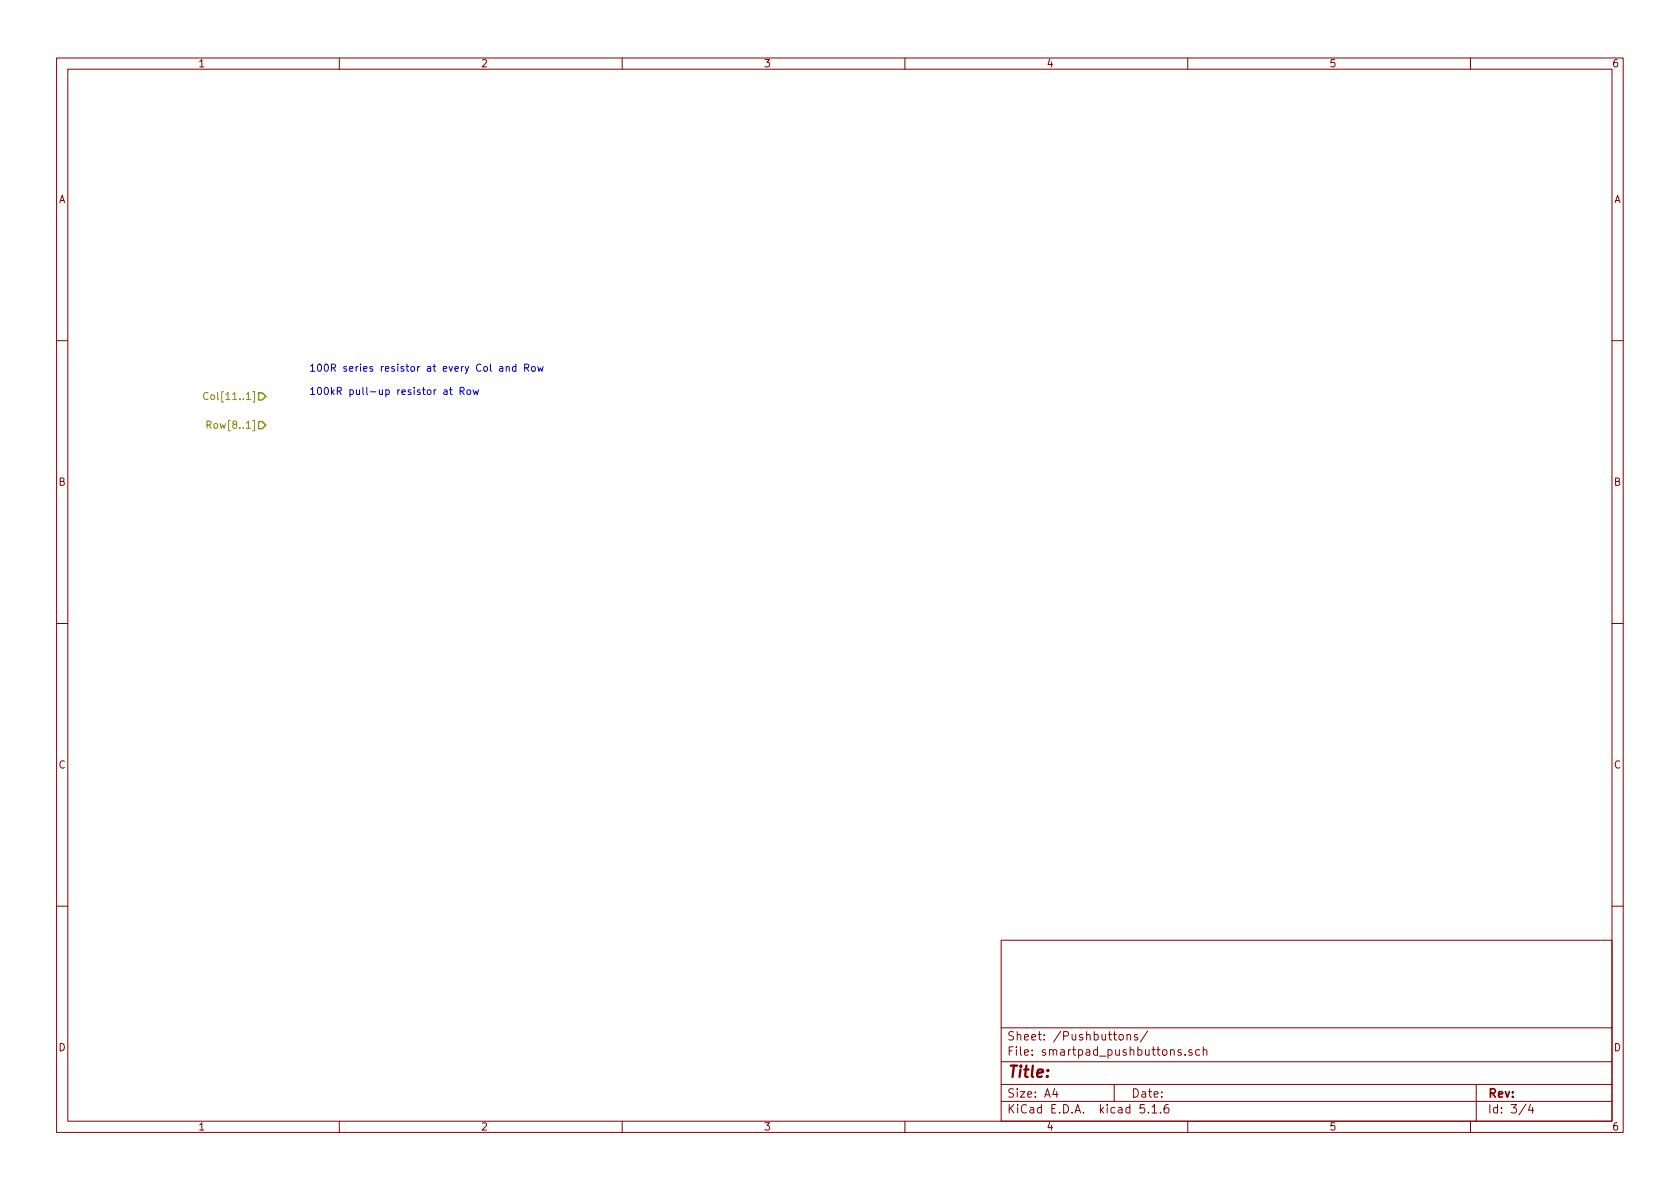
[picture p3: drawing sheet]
<svg xmlns="http://www.w3.org/2000/svg" width="297mm" height="210mm" viewBox="0 0 297 210" stroke-linecap="round" stroke-linejoin="round" font-family="sans-serif">
<g fill="none" stroke="#840000" stroke-width=".18">
<path d="M10 10.3h277v189.9h-277zM12 12.2h273v186.1h-273zM60 10.3v1.9M110 10.3v1.9M160 10.3v1.9M210 10.3v1.9M260 10.3v1.9M10 60.2h2M285 60.2h2M10 110.3h2M285 110.3h2M10 160.2h2"/>
<path d="M177 166.3h108v32h-108zM285 160.2h2M60 198.3v1.9M110 198.3v1.9M160 198.3v1.9M177 194.8h108M177 191.8h108M177 187.8h108M177 181.8h108M186.5 192.5l-.4 1h1M186.8 193v1M197 191.8v3"/>
<path d="M197.9 183.1l.2-.2 .5 .2v.7l-.3 .1-.4-.1zM199.3 183.1l.2-.2 .3 .1 .1 .9M199.3 182.9v1M201.1 183l-.3-.1-.2 .2v.3l.5 .1v.3h-.5M202.3 195.3h-.7l-.1 .7 .3-.1 .5 .1 .1 .2-.1 .5-.2 .1-.6-.1M202.9 182.3l-1.3 2M203 196.7v.1M203.7 195.8l.4-.5v1.5M203.7 196.8h.8M205.2 196.7v.1M206.6 195.3a.62 .62 0 0 0-.8 .7l.1 .7 .2 .1 .5-.1 .1-.5-.1-.2-.5-.1-.3 .3M208.8 185.7l-.3-.1-.2 .2v.2l.5 .2v.3h-.5"/>
<path d="M209.5 186.5v.1M210 198.3v1.9M210.7 185.7l-.3-.1-.2 .2 .1 .2 .4 .2v.3h-.5M212.1 185.7l-.4-.1-.3 .3 .1 .6 .2 .1 .4-.1M212.8 185.7l.2-.1 .3 .1 .1 .9M212.8 185.1v1.5M260 198.3v1.9M261 191.8v6.5M269.8 195.2l-1.2 2M270.6 195.2l-.3 1.1h.9M271 195.8v1"/>
</g>
<path d="M36.6 75.1h.6l.1-.2v-.3l-.2-.1h-.5v1.2M36.8 69.5a.6 .6 0 0 0-.8 .4 .6 .6 0 0 0 .6 .8l.2-.2M36.9 75.1l.4 .6" fill="none" stroke="#848400" stroke-width=".18"/>
<path d="M45.7 69.5h.7l.6 .6-.6 .6h-.7zM45.7 74.5h.7l.6 .7-.6 .6h-.7z" fill="none" stroke="#848400" stroke-width=".25"/>
<g fill="none" stroke="#0000c2" stroke-width=".18">
<path d="M78.5 69h.5v.8M79 69.2l-.4 .1-.2 .2 .2 .3 .4-.1M79.5 68.9h.5M79.7 68.5v1.1l.3 .2M81.4 69.2l.6-.1v-.5l-.2-.1h-.4v1.3M81.6 69.2l.5 .6M82.7 69l.3-.1 .2 .2-.1 .6-.3 .1-.3-.3zM83.6 68.9l.3 .9 .2-.6 .3 .6 .2-.9M88.4 64.9h.4l.1 .8M88.9 65.1l-.4 .1-.2 .1 .2 .4 .4-.1M89.5 64.9l.2-.1 .3 .1v.8M89.5 64.8v.9"/>
<path d="M91.2 64.9l-.4-.1-.2 .2 .1 .6h.5M91.2 64.4v1.3M92.8 65l.6-.1v-.4l-.1-.1h-.5v1.3M93.1 65l.4 .7M94 64.9l.2-.1 .3 .1 .1 .1-.1 .6-.3 .1-.2-.2zM95.1 64.8l.2 .9 .3-.7 .2 .7 .2-.9"/>
</g>
<text font-size="2.8" fill="#840000" x="178" y="190.5">Title:</text>
<g font-size="2.1" fill="#840000">
<text x="178" y="184">Sheet: /Pushbuttons/</text>
<text x="178" y="186.7">File: smartpad_pushbuttons.sch</text>
<text x="178" y="196.9">KiCad E.D.A. kicad 5.1.6</text>
<text x="178" y="194.1">Size: A4</text>
<text x="200" y="194.1">Date:</text>
<text x="263" y="194.1">Rev:</text>
<text x="263" y="196.9">Id: 3/4</text>
</g>
<g font-size="1.8" fill="#840000">
<text x="35" y="11.9">1</text>
<text x="85" y="11.9">2</text>
<text x="135" y="11.9">3</text>
<text x="185" y="11.9">4</text>
<text x="235" y="11.9">5</text>
<text x="285" y="11.9">6</text>
<text x="10.4" y="35.9">A</text>
<text x="285.4" y="35.9">A</text>
<text x="10.4" y="85.9">B</text>
<text x="285.4" y="85.9">B</text>
<text x="10.4" y="135.9">C</text>
<text x="285.4" y="135.9">C</text>
<text x="10.4" y="185.9">D</text>
<text x="285.4" y="185.9">D</text>
<text x="35" y="199.9">1</text>
<text x="85" y="199.9">2</text>
<text x="135" y="199.9">3</text>
<text x="185" y="199.9">4</text>
<text x="235" y="199.9">5</text>
<text x="285" y="199.9">6</text>
</g>
<g font-size="1.8" fill="#0000c2">
<text x="54.6" y="65.7">100R series resistor at every Col and Row</text>
<text x="54.6" y="69.8">100kR pull-up resistor at Row</text>
</g>
<g font-size="1.8" fill="#848400">
<text x="37.5" y="70.7">Col[11..1]</text>
<text x="37.6" y="75.8">Row[8..1]</text>
</g>
</svg>
